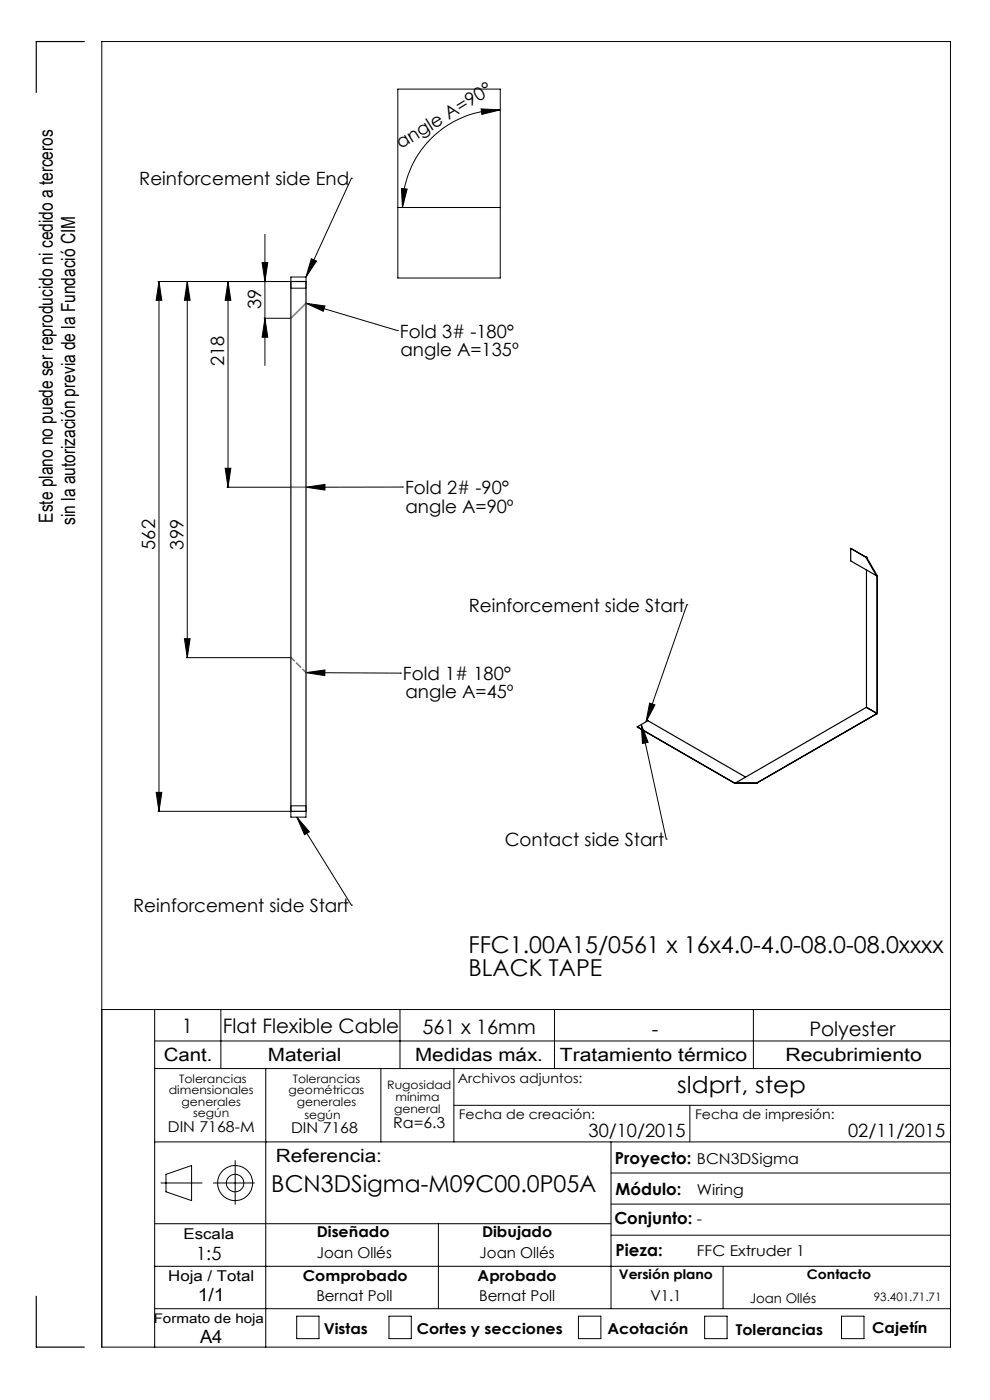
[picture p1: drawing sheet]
<svg xmlns="http://www.w3.org/2000/svg" width="210mm" height="297mm" viewBox="0 0 210 297" stroke-linecap="round" stroke-linejoin="round" font-family="sans-serif">
<g fill="none" stroke="#000" stroke-width=".21">
<path d="M84.4 18.9h21.7v40.1h-21.7zM74.5 37.8h.1M74.5 37.8l-9.6 21M102.1 23.1l4 .2-3.9 1zM106.1 23.3a20.7 20.7 0 0 0-20.7 20.7M33.5 59.7h28M33.7 59.7v112.4M33.7 59.7l.6 4h-1.2zM39.7 59.7v79.8M39.7 59.7l.6 4h-1.2zM48.4 59.7v43.7M48.4 59.7l.6 4h-1.2z"/>
<path d="M55.6 55.7h1.2l-.6 4zM56.2 49.7v27.8M61.7 58.8h3.2v2.3h-3.2zM66 54.9l1.1 .5-2.2 3.4zM84.4 44h21.7M85.2 40l1.2 .1-1 3.9zM56 67.5h5.5M56.2 67.5l.6 4h-1.2zM64.9 64.3l4 .6-.3 1.1zM64.9 64.3l19.4 5.8M84.3 70.1h.1M47.8 99.3h1.2l-.6 4.1z"/>
<path d="M48.2 103.4h13.3M64.9 103.4l4-.6v1.2zM85.4 103.3h.1M85.4 103.3l-20.5 .1M39.1 135.5h1.2l-.6 4zM39.5 139.5h22M145.7 128.3h.1M145.7 128.3l-8.6 24.8M64.9 142.7l4-.6v1.2zM64.9 142.7l20 .1M84.9 142.8h.1M136 153.7l1.5 3.8-1.2 .2z"/>
<path d="M136 153.7l5.3 24.3M137.8 149.2l1.1 .3-1.8 3.6zM33.1 168.1h1.2l-.6 4zM33.5 172.1h28M61.7 171h3.2v2.4h-3.2zM63 173.4l2.6 3.1-1 .6zM63 173.4l11.5 18.6M141.3 178h.1M74.5 192h.1M21.6 214.2h180M32.8 214.2v71.6M46.8 214.2v12.5"/>
<path d="M84.8 214.2v12.5M117.6 214.2v12.5M159.8 214.2v12.5M32.8 220.8h168.8M32.8 226.7h168.8M56.4 226.7v59.1M80.8 226.7v15.5M96.3 226.7v15.5M96.3 234.5h105.3M146.3 234.5v7.7M32.8 259.6h96.8M32.8 242.2h168.8"/>
<path d="M34.1 251h8.8M35.2 249.1l5.4-1.8v7.4l-5.4-1.9zM45.3 251h8.7M49.9 246.2v9.3M93 259.6v18M129.6 242.2v35.4M129.6 255.4h72M129.6 248.8h72M32.8 277.6h168.8M32.8 268.6h168.8M62.9 279.2h4.8v4.8h-4.8zM82.5 279.2h4.7v4.8h-4.7z"/>
<path d="M122.7 279.2h4.8v4.8h-4.8zM129.6 262h72M149.5 279.2h4.7v4.8h-4.7zM153.4 268.6v9M178.5 279.2h4.8v4.8h-4.8zM21.6 285.8h180v-277h-180v277"/>
<circle cx="49.9" cy="251" r="3.7"/>
<circle cx="49.9" cy="251" r="1.86"/>
</g>
<g fill="none" stroke="#000" stroke-width=".25">
<path d="M17.9 8.8h-10.2v10.8M61.7 59.7h3.2v112.4h-3.2zM180.4 116.3v2.7l5.5 3.1M180.4 116.3l3.3 1.9M180.4 116.3h.1M180.5 116.3l3.2 1.9M183.7 118.2h.1l2.3 4M183.7 118.2l2.2 3.9M183.7 118.2h.1M183.8 120.9v29.1M185.9 122.1l.2 .1M186 122.2h.1"/>
<path d="M186.1 122.2v29.1M186.1 122.2h.1M135.2 154.2l2.2-1.3 20.8 11.9M135.2 154.2l20.7 12M135.2 154.2h.1M183.8 150.1l-27.8 16M183.8 150.1l2.2 1.3M183.8 150v.1M183.8 150l2.3 1.3M186 151.4h.1M186 151.4l-25.5 14.7M186.1 151.3h.1"/>
<path d="M155.9 166.2h.1M156 166.1l-.1 .1M156 166.1h4.5M160.5 166.1h.1M160.5 166.1l-4.6 .1M7.7 275v10.8h10.2"/>
</g>
<path d="M64.9 64.3l-3.2 3.2M61.7 103.4h3.2" fill="none" stroke="#808080" stroke-width=".35"/>
<path d="M64.9 142.7l-3.2-3.2" fill="none" stroke="#808080" stroke-width=".35" stroke-dasharray="1.3 .6" stroke-dashoffset=".3"/>
<g fill="#000">
<path d="M102.1 23.1l4 .2-3.9 1zM85.2 40l1.2 .1-1 3.9z"/>
<path d="M33.7 59.7l.6 4h-1.2zM33.1 168.1h1.2l-.6 4z"/>
<path d="M48.4 59.7l.6 4h-1.2zM47.8 99.3h1.2l-.6 4.1zM39.7 59.7l.6 4h-1.2zM39.1 135.5h1.2l-.6 4zM55.6 55.7h1.2l-.6 4zM56.2 67.5l.6 4h-1.2z"/>
<path d="M66 54.9l1.1 .5-2.2 3.4zM63 173.4l2.6 3.1-1 .6z"/>
<path d="M64.9 64.3l4 .6-.3 1.1zM64.9 103.4l4-.6v1.2zM64.9 142.7l4-.6v1.2z"/>
<path d="M137.8 149.2l1.1 .3-1.8 3.6zM136 153.7l1.5 3.8-1.2 .2z"/>
</g>
<g font-size="4.9">
<text x="99.4" y="202.2">FFC1.00A15/0561 x 16x4.0-4.0-08.0-08.0xxxx</text>
<text x="99.4" y="207.1">BLACK TAPE</text>
<text x="143.7" y="231.8">sldprt, step</text>
<text x="57.6" y="253">BCN3DSigma-M09C00.0P05A</text>
</g>
<g font-size="4.2">
<text x="38.6" y="219">1</text>
<text x="47.3" y="219.2">Flat Flexible Cable</text>
<text x="89.6" y="219.4">561 x 16mm</text>
<text x="138.3" y="219.7">-</text>
<text x="171.7" y="219.7">Polyester</text>
</g>
<g font-size="4.1">
<text x="11.2" y="110.9" transform="rotate(-90 11.2 110.9)">Este plano no puede ser reproducido ni cedido a terceros</text>
<text x="15.9" y="111.3" transform="rotate(-90 15.9 111.3)">sin la autorización previa de la Fundació CIM</text>
</g>
<g font-size="3.9">
<text x="85" y="31.7" transform="rotate(-32 85 31.7)">angle A=90°</text>
<text x="29.5" y="39.3">Reinforcement side End</text>
<text x="55.4" y="65.6" transform="rotate(-90 55.4 65.6)">39</text>
<text x="84.8" y="71.6">Fold 3# -180°</text>
<text x="47.5" y="77.7" transform="rotate(-90 47.5 77.7)">218</text>
<text x="84.9" y="75.5">angle A=135º</text>
<text x="85.9" y="104.8">Fold 2# -90°</text>
<text x="86" y="108.7">angle A=90º</text>
<text x="32.9" y="116.6" transform="rotate(-90 32.9 116.6)">562</text>
<text x="38.9" y="116.6" transform="rotate(-90 38.9 116.6)">399</text>
<text x="99.4" y="129.7">Reinforcement side Start</text>
<text x="85.5" y="144.3">Fold 1# 180°</text>
<text x="86" y="148.2">angle A=45º</text>
<text x="107.1" y="179.5">Contact side Start</text>
<text x="28.3" y="193.4">Reinforcement side Start</text>
<text x="34.8" y="225">Cant.</text>
<text x="56.8" y="225">Material</text>
<text x="88.1" y="225">Medidas máx.</text>
<text x="118.8" y="225">Tratamiento térmico</text>
<text x="166.6" y="225">Recubrimiento</text>
<text x="124.8" y="241.3">30/10/2015</text>
<text x="179.9" y="241.3">02/11/2015</text>
<text x="58.5" y="246.5">Referencia:</text>
<text x="41.6" y="267.2">1:5</text>
<text x="41.9" y="276.1">1/1</text>
<text x="42.4" y="284.9">A4</text>
</g>
<g font-size="3.5">
<text x="130.5" y="246.8">Proyecto: BCN3DSigma</text>
<text x="130.6" y="253.4">Módulo:</text>
<text x="130.3" y="259.8">Conjunto: -</text>
<text x="130.6" y="266.4">Pieza:</text>
</g>
<g font-size="3.2">
<text x="83.4" y="239.3">Ra=6.3</text>
<text x="35.6" y="240.1">DIN 7168-M</text>
<text x="61.7" y="240.4">DIN 7168</text>
<text x="147.8" y="253.4">Wiring</text>
<text x="38.9" y="262.9">Escala</text>
<text x="67.2" y="262.5">Diseñado</text>
<text x="102.3" y="262.5">Dibujado</text>
<text x="67.2" y="266.8">Joan Ollés</text>
<text x="101.7" y="266.8">Joan Ollés</text>
<text x="147.8" y="266.4">FFC Extruder 1</text>
<text x="35.7" y="271.7">Hoja / Total</text>
<text x="64.2" y="271.7">Comprobado</text>
<text x="101.3" y="271.7">Aprobado</text>
<text x="67.1" y="276.1">Bernat Poll</text>
<text x="101.6" y="276.1">Bernat Poll</text>
<text x="138" y="276.1">V1.1</text>
<text x="68.7" y="283.1">Vistas</text>
<text x="88.4" y="283.1">Cortes y secciones</text>
<text x="128.8" y="283.1">Acotación</text>
<text x="156.1" y="283.2">Tolerancias</text>
<text x="185" y="282.8">Cajetín</text>
</g>
<g font-size="2.8">
<text x="97.1" y="229.7">Archivos adjuntos:</text>
<text x="97.3" y="237.4">Fecha de creación:</text>
<text x="147.4" y="237.4">Fecha de impresión:</text>
<text x="131.3" y="271.4">Versión plano</text>
<text x="171.2" y="271.4">Contacto</text>
<text x="32.6" y="280.7">Formato de hoja</text>
<text x="159" y="276.3">Joan Ollés</text>
</g>
<g font-size="2.5">
<text x="35.8" y="232.1">dimensionales</text>
<text x="38" y="229.6">Tolerancias</text>
<text x="61.2" y="232.1">geométricas</text>
<text x="62.1" y="229.6">Tolerancias</text>
<text x="82.1" y="231">Rugosidad</text>
<text x="83.9" y="233.5">mínima</text>
<text x="38.5" y="234.6">generales</text>
<text x="41" y="237.1">según</text>
<text x="62.9" y="234.6">generales</text>
<text x="64.6" y="237.3">según</text>
<text x="83.6" y="236.2">general</text>
<text x="185.4" y="276.1">93.401.71.71</text>
</g>
</svg>
